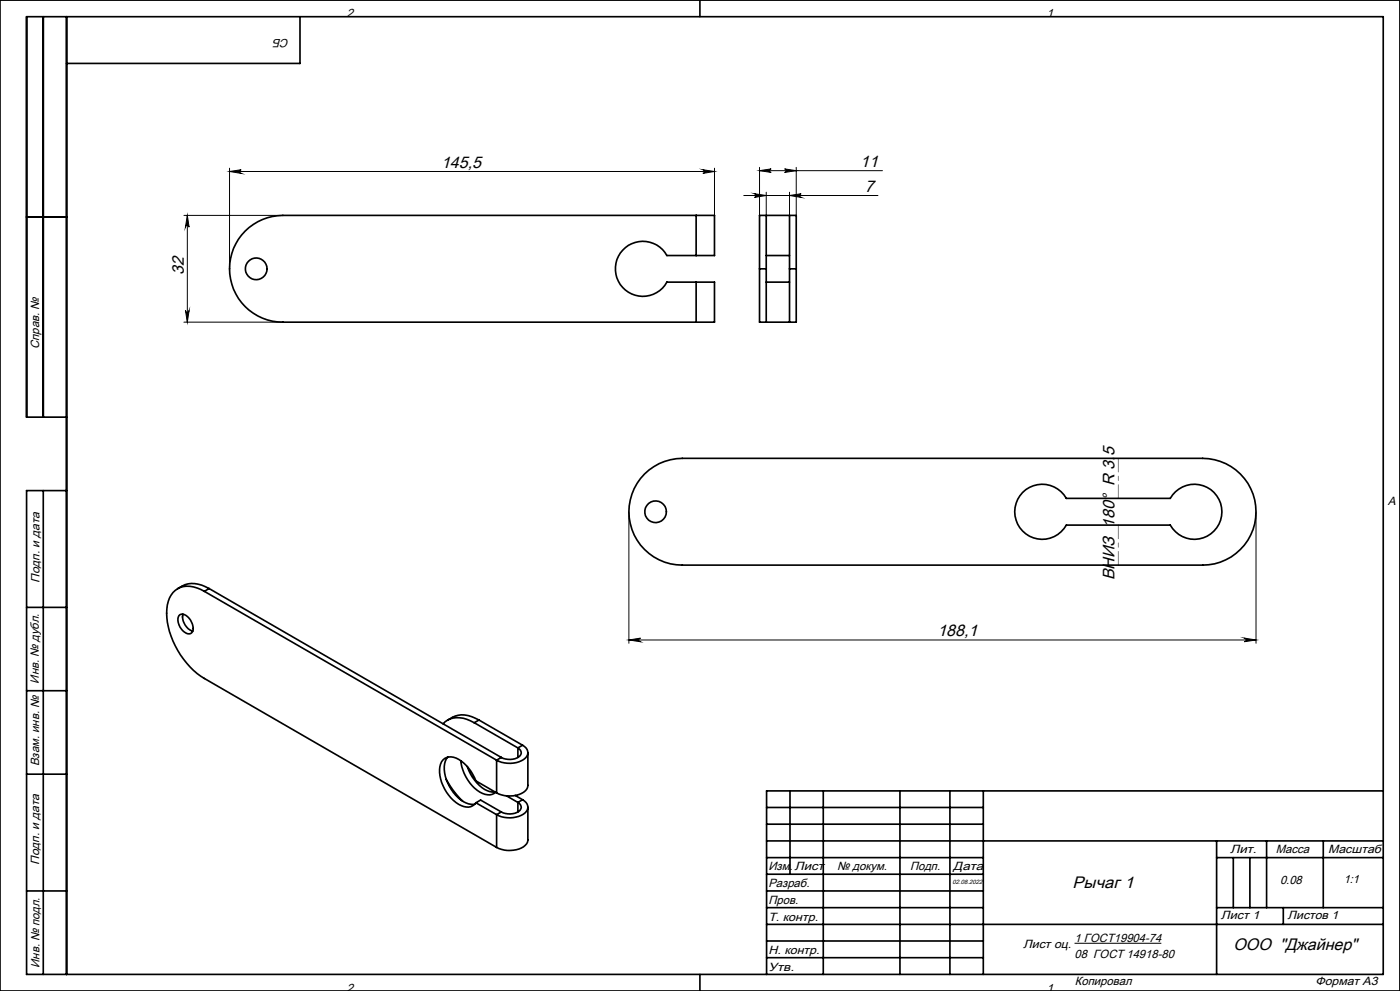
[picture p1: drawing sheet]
<svg xmlns="http://www.w3.org/2000/svg" width="420mm" height="297mm" viewBox="0 0 420 297" stroke-linecap="round" stroke-linejoin="round" font-family="sans-serif">
<g fill="none" stroke="#000" stroke-width=".3">
<path d="M68.9 50.4v30.2M68.9 51.4h145.4M68.9 51.4l3.5-.5a.55 .55 0 0 0-.5 .5 .55 .55 0 0 0 .5 .6zM210.9 50.9l3.4 .5-3.4 .6a.55 .55 0 0 0 .5-.6 .55 .55 0 0 0-.5-.5zM214.3 50.4v14.2M223.1 58.6h40.3M226.3 58.1l3.6 .5-3.6 .6a.55 .55 0 0 0 .6-.6 .55 .55 0 0 0-.6-.5zM227.9 50.2v14.4M227.9 51.1h36.8M227.9 51.1l3.5-.5a.53 .53 0 0 0-.5 .5 .53 .53 0 0 0 .5 .6zM229.9 57.6v7M235.4 50.6l3.5 .5-3.5 .6a.53 .53 0 0 0 .5-.6 .53 .53 0 0 0-.5-.5z"/>
<path d="M236.9 57.6v7M236.9 58.6l3.4-.5a.55 .55 0 0 0-.5 .5 .55 .55 0 0 0 .5 .6zM238.9 50.2v14.4M55.2 64.6h29.6M56.2 64.6l.5 3.5a.55 .55 0 0 0-.5-.6 .55 .55 0 0 0-.6 .6zM56.2 64.6v32M55.2 96.6h29.6M55.6 93.1a.55 .55 0 0 0 .6 .5 .55 .55 0 0 0 .5-.5l-.5 3.5zM188.7 153.4v39.4M376.8 153.4v39.4M188.7 191.8h188.1M188.7 191.8l3.5-.6a.55 .55 0 0 0-.5 .6 .55 .55 0 0 0 .5 .5z"/>
<path d="M373.3 191.2l3.5 .6-3.5 .5a.55 .55 0 0 0 .5-.5 .55 .55 0 0 0-.5-.6zM322.4 282.7h26"/>
</g>
<g fill="none" stroke="#000" stroke-width=".5">
<path d="M0 0h420v297h-420zM13 5v120M20 5v287M90 5v14h-70M210 0v5M8 65h12M208.8 76.6h-8.7a8.2 8.2 0 0 0-12.5-2.4 8.2 8.2 0 0 0 0 12.7 8.2 8.2 0 0 0 12.5-2.3h8.7M208.8 64.6h-123.9a16 16 0 0 0-16 16 16 16 0 0 0 16 16h123.9M208.8 64.6h5.5v12h-5.5M208.8 64.6v12M229.9 64.6h-2v16M229.9 64.6v16"/>
<path d="M229.9 64.6h7M229.9 76.6h7M236.9 64.6h2v16M236.9 64.6v16M208.8 84.6h5.5v12h-5.5M208.8 84.6v12M227.9 80.6v16h2M227.9 80.6h2M229.9 80.6v16M229.9 96.6h7M229.9 84.6h7M236.9 80.6v16"/>
<path d="M236.9 80.6h2M238.9 80.6v16h-2M20 125h-12v-120h407v287h-407v-145h12M13 147v145M193.4 142.1a16 16 0 0 1 11.3-4.7h156.1a16 16 0 0 1 16 16 16 16 0 0 1-16 16h-156.1a16 16 0 0 1-14.8-9.9 16 16 0 0 1 3.5-17.4zM306.8 147.6a8.3 8.3 0 0 1 13.1 1.8h31.2a8.3 8.3 0 0 1 12.5-2.4 8.3 8.3 0 0 1 0 12.7 8.3 8.3 0 0 1-12.5-2.3h-31.2a8.3 8.3 0 0 1-12.2 2.6 8.3 8.3 0 0 1-.9-12.4zM61.3 177.2a7.6 7.6 0 0 0-8.7-.3 9.2 9.2 0 0 0-2.5 8.2 25.1 25.1 0 0 0 11.2 18.2l87.7 50.7M61.3 177.2l87.7 50.6M62.7 176.4a8.1 8.1 0 0 0-9.4 0M62.7 176.4l-1.4 .8M62.7 176.4l87.7 50.6M8 182h12"/>
<path d="M53.7 184.5a1.96 1.96 0 0 1 3 .8 3.7 3.7 0 0 1 .8 4.4 2.7 2.7 0 0 1-3.5-1.8l-.5-1.3a2.6 2.6 0 0 1 .2-2.1zM54.9 184.1a4.6 4.6 0 0 0 2.9 5.1M8 207h12M142.3 216.6a7.8 7.8 0 0 0-8.8-.3l-.6 .6M142.3 216.6l13.1 7.6M143.7 215.8a8 8 0 0 0-9.4 0M143.7 215.8l-1.4 .8M143.7 215.8l13.1 7.5M8 232h12M133.9 233.6l2.1 3.3 2.8 3.2M134.3 226.9a7.3 7.3 0 0 0 0 7.7 10.2 10.2 0 0 0 7 6.4h1.2M138.2 228a12.4 12.4 0 0 0 7.3 10.1 3.1 3.1 0 0 0 3.2-.6"/>
<path d="M140.2 229.7a12 12 0 0 0 6.7 7.5l1.7 .2M149 237.6l-6.2-3.6a11.5 11.5 0 0 0-6.8-7.1 3.3 3.3 0 0 0-4.1 3.6 12.1 12.1 0 0 0 7.2 11.2 3.1 3.1 0 0 0 3.7-1.1M149 227.8v9.8M150.4 227l-1.4 .8M151.9 238.5l3.5 2M154.6 238.4l2.2 1.3M155.4 224.2a1.56 1.56 0 0 1 1 1.6 1.56 1.56 0 0 1-1.3 1.4l-2 .4-1.5-.1-1.2-.5M155.4 224.2v2.8M156.8 223.3a2.43 2.43 0 0 1 1.6 2.5 2.43 2.43 0 0 1-2 2.2 8.4 8.4 0 0 1-7.4-.2M156.8 239.7a2.43 2.43 0 0 1 1.6 2.4 2.43 2.43 0 0 1-2 2.2 8.4 8.4 0 0 1-7.4-.1M156.8 223.3l-1.4 .9M156.8 239.7l-1.4 .8"/>
<path d="M158.4 225.6v9.8a3.6 3.6 0 0 1-3.5 2.9l-2.7 .2-1.7-.3-1.5-.6M237 237v25M247 237v55M270 237v55M285 237v55M295 237v55M415 237h-185v55M142.8 240.6l6.2 3.6M142.8 240.6l1.4-.8 6.2 3.5M149 244.2v9.8M150.4 243.3l-1.4 .9M155.4 240.5a1.56 1.56 0 0 1 1 1.6 1.56 1.56 0 0 1-1.3 1.4l-2 .4-1.5-.1-1.2-.5"/>
<path d="M155.4 240.5v2.8M158.4 241.9v9.8a3.7 3.7 0 0 1-3.5 3l-2.7 .2-1.7-.3-1.5-.6M230 252h185M230 257h65M230 242h65M230 247h65M365 252v40M365 257h50M370 257v15M375 257v15M380 252v20M397 252v20"/>
<path d="M8 267h12M230 277h185M230 272h65M230 262h65M230 267h65M365 272h50M385 272v5M210 292v5M230 282h65M230 287h65"/>
<circle cx="76.9" cy="80.6" r="3.3"/>
<circle cx="196.7" cy="153.4" r="3.3"/>
</g>
<path d="M335.5 149.4v-12M335.5 169.4v-12" fill="none" stroke="#808080" stroke-width=".3" stroke-dasharray="15.2 1.3 1.3 1.3" stroke-dashoffset="11.1"/>
<g fill="#000">
<path d="M210.9 50.9l3.4 .5-3.4 .6a.55 .55 0 0 0 .5-.6 .55 .55 0 0 0-.5-.5zM68.9 51.4l3.5-.5a.55 .55 0 0 0-.5 .5 .55 .55 0 0 0 .5 .6zM235.4 50.6l3.5 .5-3.5 .6a.53 .53 0 0 0 .5-.6 .53 .53 0 0 0-.5-.5zM227.9 51.1l3.5-.5a.53 .53 0 0 0-.5 .5 .53 .53 0 0 0 .5 .6zM236.9 58.6l3.4-.5a.55 .55 0 0 0-.5 .5 .55 .55 0 0 0 .5 .6zM226.3 58.1l3.6 .5-3.6 .6a.55 .55 0 0 0 .6-.6 .55 .55 0 0 0-.6-.5z"/>
<path d="M56.2 64.6l.5 3.5a.55 .55 0 0 0-.5-.6 .55 .55 0 0 0-.6 .6zM55.6 93.1a.55 .55 0 0 0 .6 .5 .55 .55 0 0 0 .5-.5l-.5 3.5z"/>
<path d="M188.7 191.8l3.5-.6a.55 .55 0 0 0-.5 .6 .55 .55 0 0 0 .5 .5zM373.3 191.2l3.5 .6-3.5 .5a.55 .55 0 0 0 .5-.5 .55 .55 0 0 0-.5-.6z"/>
</g>
<g font-size="5">
<text x="132.3" y="50.3">145,5</text>
<text x="258.1" y="50.1">11</text>
<text x="259.4" y="57.5">7</text>
<text x="55.1" y="82.5" transform="rotate(-90 55.1 82.5)">32</text>
<text x="334.4" y="174" transform="rotate(-90 334.4 174)">ВНИЗ 180° R 3.5</text>
<text x="281.2" y="190.7">188,1</text>
<text x="321.8" y="266">Рычаг 1</text>
<text x="370.1" y="284.6">ООО &quot;Джайнер&quot;</text>
</g>
<g font-size="3.6">
<text x="104" y="5.2">2</text>
<text x="314" y="5.2">1</text>
<text x="86.8" y="11.7" transform="rotate(-180 86.8 11.7)">СБ</text>
<text x="11.7" y="104.5" transform="rotate(-90 11.7 104.5)">Справ. №</text>
<text x="416.4" y="151.2">A</text>
<text x="11.9" y="174.7" transform="rotate(-90 11.9 174.7)">Подп. и дата</text>
<text x="11.7" y="204.9" transform="rotate(-90 11.7 204.9)">Инв. № дубл.</text>
<text x="11.7" y="229.6" transform="rotate(-90 11.7 229.6)">Взам. инв. №</text>
<text x="369" y="255.7">Лит.</text>
<text x="382.8" y="255.7">Масса</text>
<text x="398.4" y="255.8">Масштаб</text>
<text x="11.7" y="259.2" transform="rotate(-90 11.7 259.2)">Подп. и дата</text>
<text x="230.5" y="260.6">Изм.</text>
<text x="238.4" y="260.6">Лист</text>
<text x="251.1" y="260.6">№ докум.</text>
<text x="273" y="260.6">Подп.</text>
<text x="286" y="260.6">Дата</text>
<text x="230.5" y="265.9">Разраб.</text>
<text x="384" y="264.9">0.08</text>
<text x="403.2" y="264.6">1:1</text>
<text x="230.5" y="275.9">Т. контр.</text>
<text x="230.6" y="270.9">Пров.</text>
<text x="366.2" y="275.5">Лист 1</text>
<text x="386.3" y="275.4">Листов 1</text>
<text x="230.6" y="285.9">Н. контр.</text>
<text x="306.9" y="284.1">Лист оц.</text>
<text x="322.4" y="287">08 ГОСТ 14918-80</text>
<text x="322.4" y="282.3">1 ГОСТ19904-74</text>
<text x="11.9" y="290" transform="rotate(-90 11.9 290)">Инв. № подл.</text>
<text x="230.6" y="290.9">Утв.</text>
<text x="104" y="297.2">2</text>
<text x="314" y="297.2">1</text>
<text x="322.5" y="295.3">Копировал</text>
<text x="394.6" y="295.2">Формат А3</text>
</g>
<text font-size="1.8" x="285.8" y="265">02.08.2022</text>
</svg>
